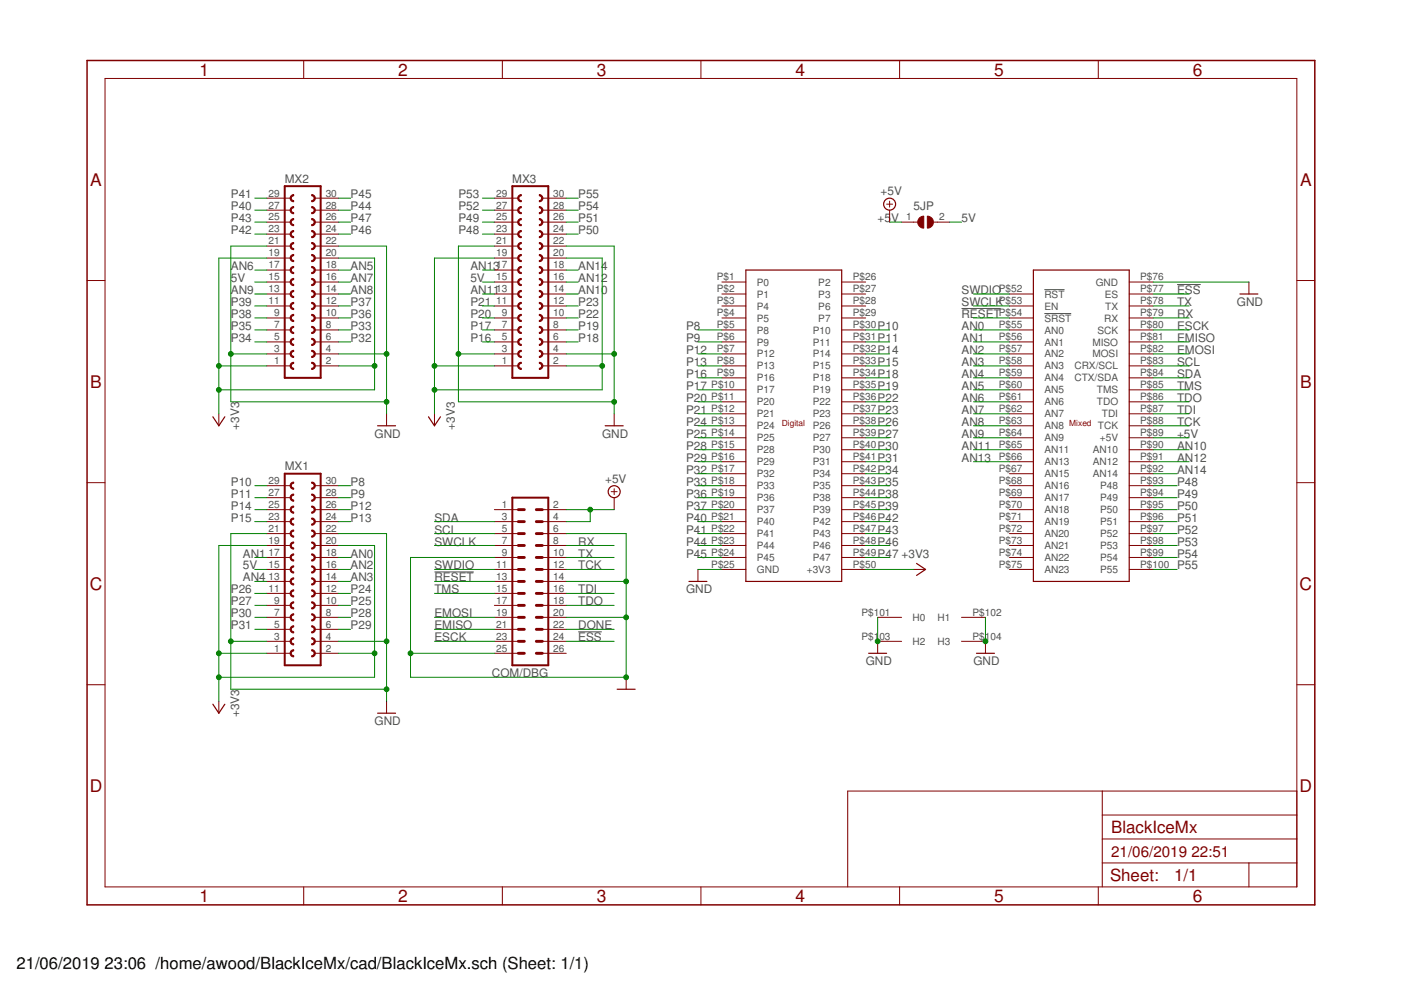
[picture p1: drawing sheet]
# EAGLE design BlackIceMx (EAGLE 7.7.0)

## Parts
5JP  SJ  [SJ]
COM/DBG  MA13-2  [MA13-2]
MX1  FE15-2  [FE15-2]
MX2  FE15-2  [FE15-2]
MX3  FE15-2  [FE15-2]
U$1  BE-CARRIERSMD  [BE-CARRIER-SMD]

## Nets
5V: 5JP.2 MX1.15 MX2.15 MX3.15
!ESS: COM/DBG.24 U$1.P$77(ES)
!RESET: COM/DBG.13 U$1.P$54(!SRST)
+3V3: MX1.1 MX1.2 MX1.19 MX1.20 MX2.1 MX2.2 MX2.19 MX2.20 MX3.1 MX3.2 MX3.19 MX3.20 U$1.P$50(+3V3)
+5V: 5JP.1 COM/DBG.2 COM/DBG.4 U$1.P$89(+5V)
AN0: MX1.18 U$1.P$55(AN0)
AN1: MX1.17 U$1.P$56(AN1)
AN2: MX1.16 U$1.P$57(AN2)
AN3: MX1.14 U$1.P$58(AN3)
AN4: MX1.13 U$1.P$59(AN4)
AN5: MX2.18 U$1.P$60(AN5)
AN6: MX2.17 U$1.P$61(AN6)
AN7: MX2.16 U$1.P$62(AN7)
AN8: MX2.14 U$1.P$63(AN8)
AN9: MX2.13 U$1.P$64(AN9)
AN10: MX3.14 U$1.P$90(AN10)
AN11: MX3.13 U$1.P$65(AN11)
AN12: MX3.16 U$1.P$91(AN12)
AN13: MX3.17 U$1.P$66(AN13)
AN14: MX3.18 U$1.P$92(AN14)
DONE: COM/DBG.22
EMISO: COM/DBG.21 U$1.P$81(MISO)
EMOSI: COM/DBG.19 U$1.P$82(MOSI)
ESCK: COM/DBG.23 U$1.P$80(SCK)
GND: COM/DBG.6 COM/DBG.9 COM/DBG.14 COM/DBG.20 COM/DBG.25 MX1.3 MX1.4 MX1.21 MX1.22 MX2.3 MX2.4 MX2.21 MX2.22 MX3.3 MX3.4 MX3.21 MX3.22 U$1.P$25(GND) U$1.P$76(GND) U$1.P$101(H0) U$1.P$102(H1) U$1.P$103(H2) U$1.P$104(H3)
P8: MX1.30 U$1.P$5(P8)
P9: MX1.28 U$1.P$6(P9)
P10: MX1.29 U$1.P$30(P10)
P11: MX1.27 U$1.P$31(P11)
P12: MX1.26 U$1.P$7(P12)
P13: MX1.24 U$1.P$8(P13)
P14: MX1.25 U$1.P$32(P14)
P15: MX1.23 U$1.P$33(P15)
P16: MX3.5 U$1.P$9(P16)
P17: MX3.7 U$1.P$10(P17)
P18: MX3.6 U$1.P$34(P18)
P19: MX3.8 U$1.P$35(P19)
P20: MX3.9 U$1.P$11(P20)
P21: MX3.11 U$1.P$12(P21)
P22: MX3.10 U$1.P$36(P22)
P23: MX3.12 U$1.P$37(P23)
P24: MX1.12 U$1.P$13(P24)
P25: MX1.10 U$1.P$14(P25)
P26: MX1.11 U$1.P$38(P26)
P27: MX1.9 U$1.P$39(P27)
P28: MX1.8 U$1.P$15(P28)
P29: MX1.6 U$1.P$16(P29)
P30: MX1.7 U$1.P$40(P30)
P31: MX1.5 U$1.P$41(P31)
P32: MX2.6 U$1.P$17(P32)
P33: MX2.8 U$1.P$18(P33)
P34: MX2.5 U$1.P$42(P34)
P35: MX2.7 U$1.P$43(P35)
P36: MX2.10 U$1.P$19(P36)
P37: MX2.12 U$1.P$20(P37)
P38: MX2.9 U$1.P$44(P38)
P39: MX2.11 U$1.P$45(P39)
P40: MX2.27 U$1.P$21(P40)
P41: MX2.29 U$1.P$22(P41)
P42: MX2.23 U$1.P$46(P42)
P43: MX2.25 U$1.P$47(P43)
P44: MX2.28 U$1.P$23(P44)
P45: MX2.30 U$1.P$24(P45)
P46: MX2.24 U$1.P$48(P46)
P47: MX2.26 U$1.P$49(P47)
P48: MX3.23 U$1.P$93(P48)
P49: MX3.25 U$1.P$94(P49)
P50: MX3.24 U$1.P$95(P50)
P51: MX3.26 U$1.P$96(P51)
P52: MX3.27 U$1.P$97(P52)
P53: MX3.29 U$1.P$98(P53)
P54: MX3.28 U$1.P$99(P54)
P55: MX3.30 U$1.P$100(P55)
RX: COM/DBG.8 U$1.P$79(RX)
SCL: COM/DBG.5 U$1.P$83(CRX/SCL)
SDA: COM/DBG.3 U$1.P$84(CTX/SDA)
SWCLK: COM/DBG.7 U$1.P$53(EN)
SWDIO: COM/DBG.11 U$1.P$52(!RST)
TCK: COM/DBG.12 U$1.P$88(TCK)
TDI: COM/DBG.16 U$1.P$87(TDI)
TDO: COM/DBG.18 U$1.P$86(TDO)
TMS: COM/DBG.15 U$1.P$85(TMS)
TX: COM/DBG.10 U$1.P$78(TX)
Unconnected: COM/DBG.1 COM/DBG.17 COM/DBG.26 U$1.P$1(P0) U$1.P$2(P1) U$1.P$3(P4) U$1.P$4(P5) U$1.P$26(P2) U$1.P$27(P3) U$1.P$28(P6) U$1.P$29(P7) U$1.P$51(NC) U$1.P$67(AN15) U$1.P$68(AN16) U$1.P$69(AN17) U$1.P$70(AN18) U$1.P$71(AN19) U$1.P$72(AN20) U$1.P$73(AN21) U$1.P$74(AN22) U$1.P$75(AN23)

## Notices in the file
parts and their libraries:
SparkFun-Aesthetics: Licensing: Creative Commons ShareAlike 4.0 International - https://creativecommons.org/licenses/by-sa/4.0
